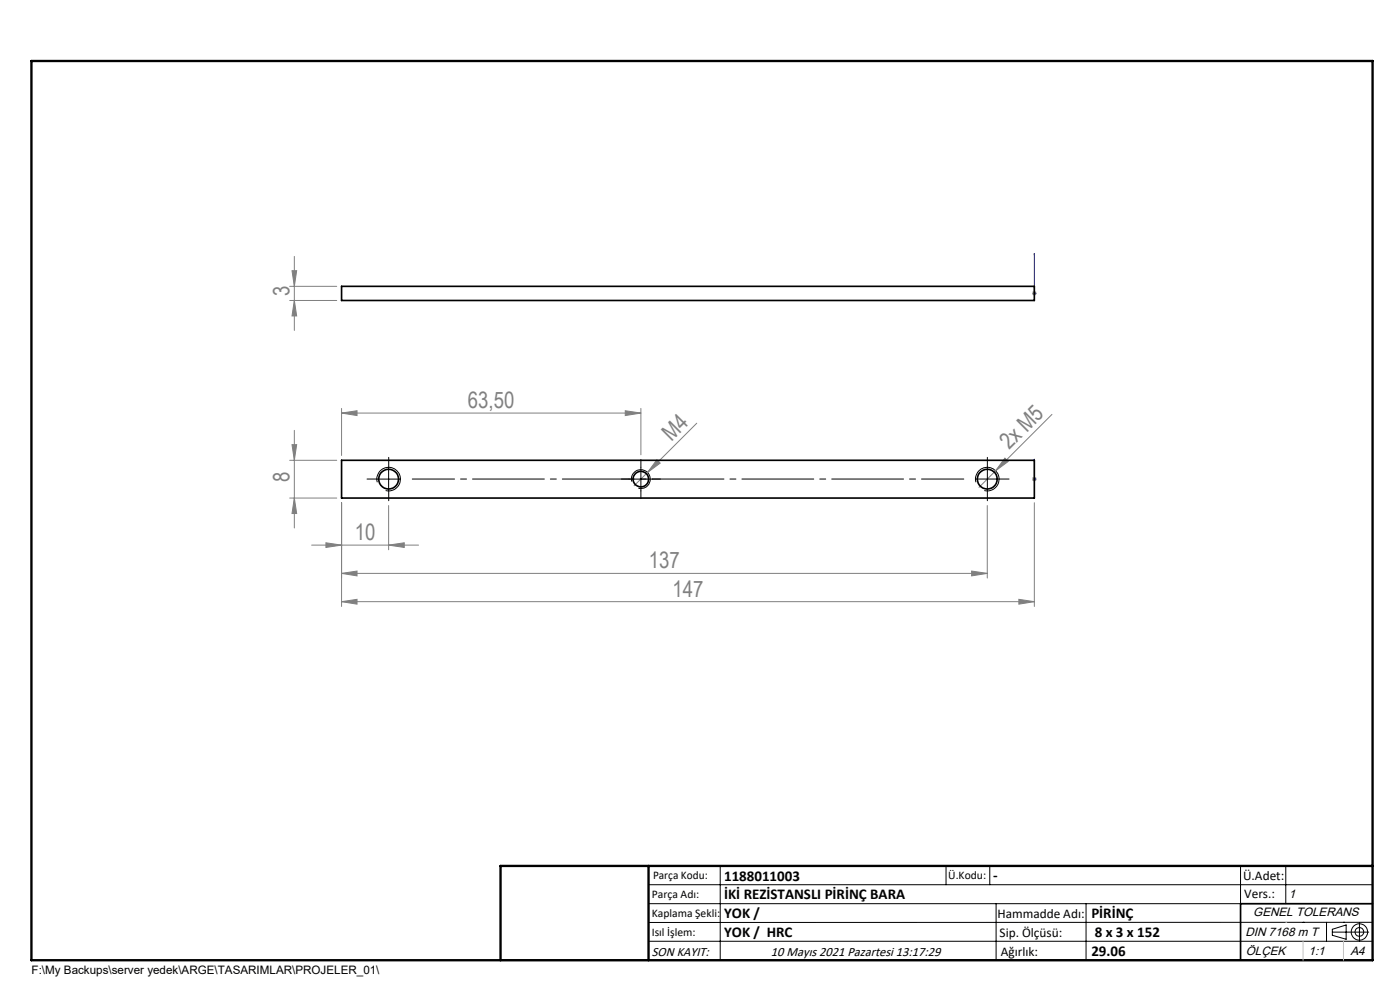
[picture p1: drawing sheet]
<svg xmlns="http://www.w3.org/2000/svg" width="297mm" height="210mm" viewBox="0 0 297 210" stroke-linecap="round" stroke-linejoin="round" font-family="sans-serif">
<g fill="none" stroke="#000" stroke-width=".21">
<path d="M82.4 99.1v5M136 99.1v5M79.9 101.6h5M80 102.3a2.5 2.5 0 0 1 2.2-3.1 2.5 2.5 0 0 1 2.7 2.7 2.5 2.5 0 0 1-3.1 2.2M133.5 101.6h4.9M134 102.2a2 2 0 0 1 1.8-2.6 2 2 0 0 1 2.2 2.2 2 2 0 0 1-2.6 1.8M207 102.3a2.5 2.5 0 0 1 2.2-3.1 2.5 2.5 0 0 1 2.7 2.7 2.5 2.5 0 0 1-3.1 2.2M137.6 187.7h153.6M137.6 191.7h153.6M137.6 199.7h153.6M152.8 183.7v20M200.7 183.7v4"/>
<path d="M210 183.7v4M211.3 191.7v12M230.4 191.7v12M263.2 183.7v20M272.8 183.7v8M276.4 195.6h.1M281.4 195.6v4.1M282.6 197.7h7.8M282.6 197.1l3-.9v3l-3-.8zM285 195.6h.1M288.4 195.8v3.8M291.2 195.6l-153.6 .1"/>
<circle cx="288.4" cy="197.7" r="1.74"/>
<circle cx="288.4" cy="197.7" r=".93"/>
</g>
<path d="M219.4 53.8v.4v-.4M219.4 53.8v8.4M219.4 62.1v.2zM219.4 62.2h.1M219.4 97.4v.4v-.4M219.4 97.4v4.2M219.4 101.5v.2zM219.4 101.6h.1" fill="none" stroke="#00f" stroke-width=".21"/>
<g fill="none" stroke="#808080" stroke-width=".21">
<path d="M61.9 57.4h1l-.5 3.3zM62.4 54.4v15.7M61.5 60.7h9.9M61.5 63.7h9.9M62.4 63.7l.5 3.3h-1zM218.9 62.2h1.1M219.1 61.9l.7 .7M219.4 61.7v1M219.8 61.9l-.7 .7M61.5 97.6h9.9M61.9 94.3h1l-.5 3.3zM62.4 91.3v20.7"/>
<path d="M72.5 87.6l3.2-.5v1.1zM72.5 86.6v10M72.5 87.6h63.5M132.6 87.1l3.4 .5-3.4 .6zM136 86.6v9.9M139.3 97.5l.8 .7-2.7 2zM147.8 89.8l-10.4 10.4M213.2 97.2l.7 .7-2.7 2zM223.2 87.9l-15.5 15.5M61.5 105.6h9.9M62.4 105.6l.5 3.3h-1zM66.1 115.6h22.7"/>
<path d="M69.1 115.1l3.4 .5-3.4 .5zM72.5 106.6v22M82.4 115.6l3.4-.5v1zM82.4 107.2v9.4M137.4 100.2l-2.9 2.8M209.4 107.2v15.4M218.9 101.6h1.1M219.1 101.3l.7 .7M219.4 106.6v22M219.4 101.1v1M219.8 101.3l-.7 .7M72.5 121.6l3.2-.5v1.1z"/>
<path d="M72.5 127.6l3.2-.5v1.1zM72.5 121.6h136.9M72.5 127.6h146.9M206.1 121.1l3.3 .5-3.3 .6zM216.1 127.1l3.3 .5-3.3 .6z"/>
</g>
<path d="M291.2 191.7h-28v12M106.2 203.7h185" fill="none" stroke="#000" stroke-width=".35"/>
<path d="M6.7 12.9h284.5v190.8h-284.5zM137.6 183.7v20M291.2 183.7h-185v20" fill="none" stroke="#000" stroke-width=".5"/>
<path d="M272.8 195.6h.1M276.4 199.7v4M285 199.7v4" fill="none" stroke="#c0c0c0" stroke-width=".21"/>
<g fill="none" stroke="#000" stroke-width=".21" stroke-dasharray="15.2 1.3 1.3 1.3">
<path d="M82.5 99.1v-2.1M136 99.1v-1.6M209.5 99.1v-2.1M80 101.6h-2.1M82.5 104.1v2.1M133.5 101.6h-1.7M136 104.1v1.7M138.5 101.6h1.6M209.5 101.6h-2.5M209.5 101.6v2.5M209.5 101.6h2.5M209.5 101.6v-2.5"/>
<path d="M209.5 104.1v2.1M212 101.6h2.1"/>
</g>
<path d="M204.5 101.6h-117" fill="none" stroke="#000" stroke-width=".21" stroke-dasharray="15.2 1.3 1.3 1.3" stroke-dashoffset="6.3"/>
<g fill="#00f">
<path d="M219.4 97.4v.4zM219.4 101.5v.2z"/>
<path d="M219.4 62.1v.2zM219.4 53.8v.4z"/>
</g>
<g fill="#808080">
<path d="M139.3 97.5l.8 .7-2.7 2z"/>
<path d="M213.2 97.2l.7 .7-2.7 2z"/>
<path d="M72.5 121.6l3.2-.5v1.1zM206.1 121.1l3.3 .5-3.3 .6z"/>
<path d="M69.1 115.1l3.4 .5-3.4 .5zM82.4 115.6l3.4-.5v1zM72.5 127.6l3.2-.5v1.1zM216.1 127.1l3.3 .5-3.3 .6zM72.5 87.6l3.2-.5v1.1zM132.6 87.1l3.4 .5-3.4 .6z"/>
<path d="M61.9 57.4h1l-.5 3.3zM62.4 63.7l.5 3.3h-1z"/>
<path d="M61.9 94.3h1l-.5 3.3zM62.4 105.6l.5 3.3h-1z"/>
</g>
<g fill="none" stroke="#000" stroke-width=".35">
<path d="M72.5 60.7h146.9v3h-146.9zM72.5 97.6h146.9v8h-146.9z"/>
<circle cx="82.5" cy="101.6" r="2.1"/>
<circle cx="135.9" cy="101.6" r="1.64"/>
<circle cx="209.5" cy="101.6" r="2.1"/>
</g>
<g font-size="4.8" fill="#808080">
<text x="61.4" y="62.8" transform="rotate(-90 61.4 62.8)">3</text>
<text x="99.3" y="86.5">63,50</text>
<text x="142.4" y="93.7" transform="rotate(-45 142.4 93.7)">M4</text>
<text x="214.1" y="95.5" transform="rotate(-45 214.1 95.5)">2x M5</text>
<text x="61.4" y="102.2" transform="rotate(-90 61.4 102.2)">8</text>
<text x="75.3" y="114.5">10</text>
<text x="137.7" y="120.5">137</text>
<text x="142.7" y="126.5">147</text>
</g>
<g font-size="3.2">
<text x="153.6" y="186.8">1188011003</text>
<text x="153.6" y="190.8">İKİ REZİSTANSLI PİRİNÇ BARA</text>
<text x="210.7" y="186.6">-</text>
<text x="153.6" y="194.8">YOK /</text>
<text x="231.5" y="194.8">PİRİNÇ</text>
<text x="153.6" y="198.8">YOK / HRC</text>
<text x="231.5" y="202.8">29.06</text>
<text x="232.2" y="198.7">8 x 3 x 152</text>
</g>
<g font-size="2.8">
<text x="263.7" y="186.7">Ü.Adet:</text>
<text x="263.9" y="190.5">Vers.:</text>
<text x="211.6" y="194.8">Hammadde Adı:</text>
<text x="138.3" y="202.8">SON KAYIT:</text>
<text x="163.6" y="202.8">10 Mayıs 2021 Pazartesi 13:17:29</text>
<text x="212.1" y="198.7">Sip. Ölçüsü:</text>
<text x="212.3" y="202.7">Ağırlık:</text>
</g>
<g font-size="2.6">
<text x="273.4" y="190.4">1</text>
<text x="265.9" y="194.4">GENEL TOLERANS</text>
<text x="264.2" y="198.5">DIN 7168 m T</text>
<text x="264.3" y="202.6">ÖLÇEK</text>
<text x="277.6" y="202.6">1:1</text>
<text x="286.5" y="202.6">A4</text>
</g>
<g font-size="2.5">
<text x="138.3" y="190.5">Parça Adı:</text>
<text x="138.5" y="186.5">Parça Kodu:</text>
<text x="201.2" y="186.5">Ü.Kodu:</text>
<text x="138.3" y="194.5">Kaplama Şekli:</text>
<text x="138.3" y="198.6">Isıl İşlem:</text>
<text x="6.7" y="206.7">F:\My Backups\server yedek\ARGE\TASARIMLAR\PROJELER_01\</text>
</g>
</svg>
